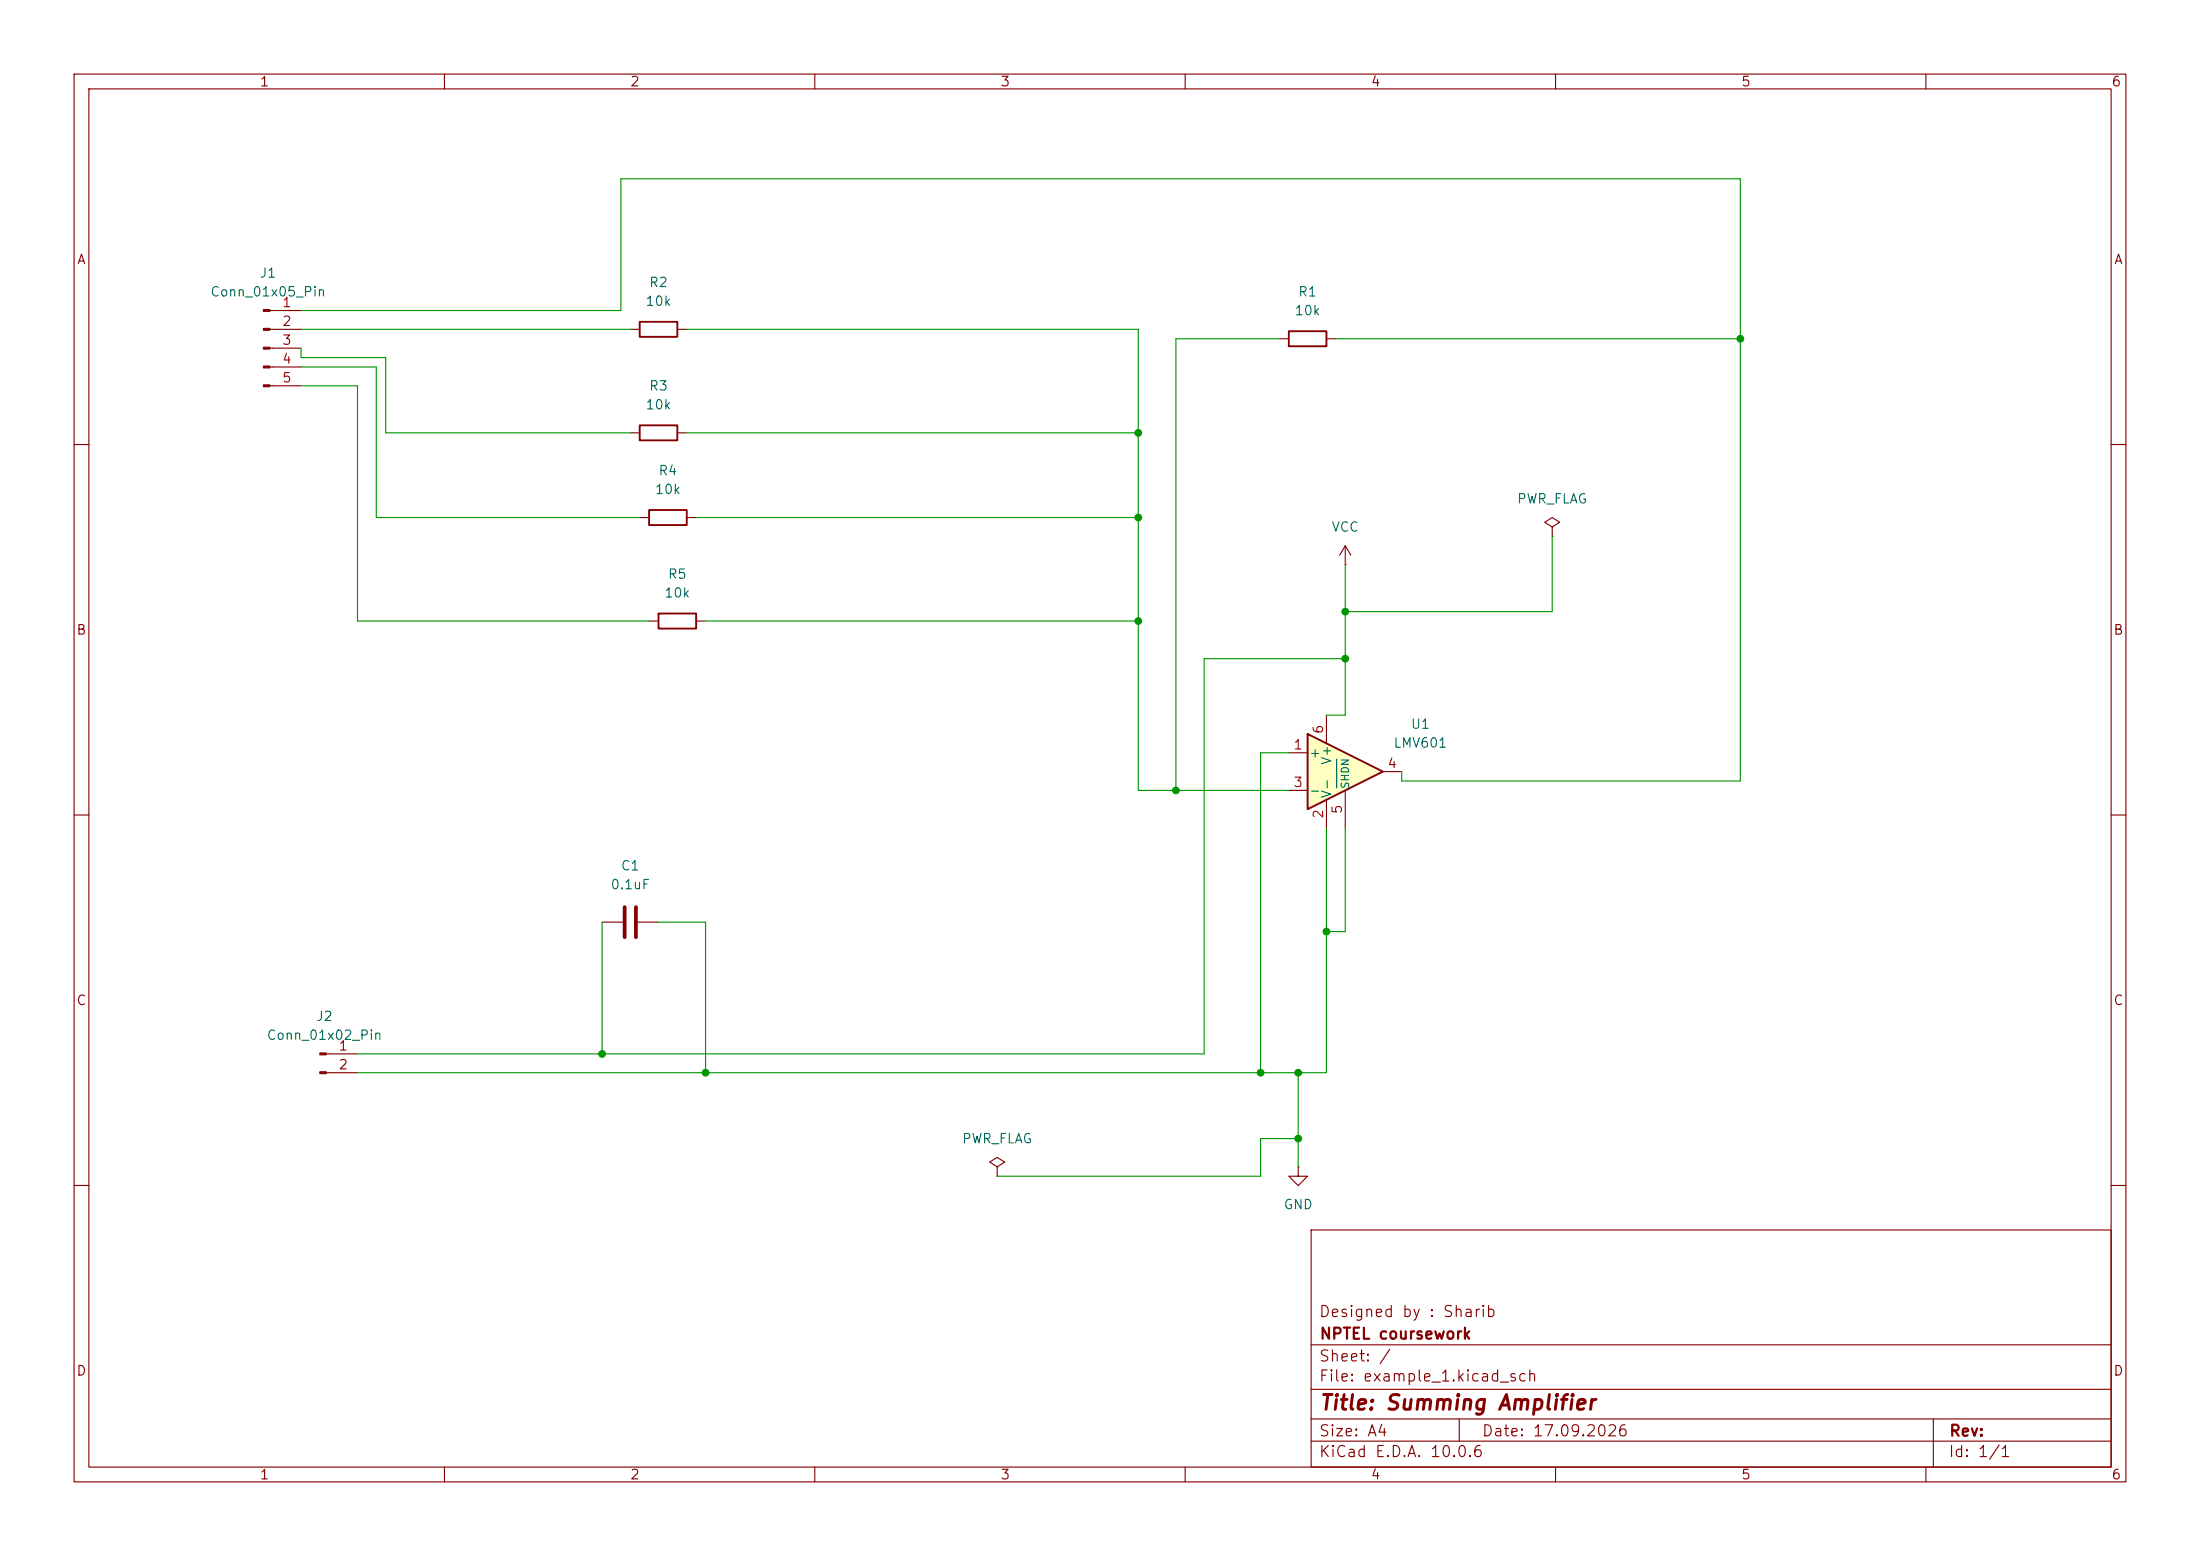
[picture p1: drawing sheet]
(kicad_sch
 (version 20260306)
 (generator "eeschema")
 (generator_version "10.0")
 (paper "A4")
 (title_block
  (title "Summing Amplifier")
  (date "17.09.2026")
  (company "NPTEL coursework")
  (comment 1 "Designed by : Sharib"))
 (lib_symbols
  (symbol "Amplifier_Operational:LMV601"
   (pin_names
    (offset 0.127)) (exclude_from_sim no) (in_bom yes) (on_board yes)
   (in_pos_files yes)
   (duplicate_pin_numbers_are_jumpers no)
   (property "Reference" "U" (at 3.81 3.81 0) (show_name no) (do_not_autoplace no) (effects (font (size 1.27 1.27)) (justify left)))
   (property "Value" "LMV601" (at 3.81 -3.81 0) (show_name no) (do_not_autoplace no) (effects (font (size 1.27 1.27)) (justify left)))
   (property "Footprint" "Package_TO_SOT_SMD:SOT-363_SC-70-6" (at 0 0 0) (show_name no) (do_not_autoplace no) (hide yes) (effects (font (size 1.27 1.27)) (justify left)))
   (property "Datasheet" "http://www.ti.com/lit/ds/symlink/lmv601.pdf" (at 0 -8.89 0) (show_name no) (do_not_autoplace no) (hide yes) (effects (font (size 1.27 1.27)) (justify left)))
   (property "Description" "1MHz, Low-Power, General-Purpose, 2.7V Operational Amplifiers, SC-70-6" (at 0 0 0) (show_name no) (do_not_autoplace no) (hide yes) (effects (font (size 1.27 1.27))))
   (symbol "LMV601_0_1"
    (polyline (pts (xy -5.08 5.08) (xy 5.08 0) (xy -5.08 -5.08) (xy -5.08 5.08)) (stroke (width 0.254) (type default)) (fill (type background))))
   (symbol "LMV601_1_1"
    (pin input line (at -7.62 2.54 0) (length 2.54) (name "+" (effects (font (size 1.27 1.27)))) (number "1" (effects (font (size 1.27 1.27)))))
    (pin power_in line (at -2.54 -7.62 90) (length 3.81) (name "V-" (effects (font (size 1.27 1.27)))) (number "2" (effects (font (size 1.27 1.27)))))
    (pin input line (at -7.62 -2.54 0) (length 2.54) (name "-" (effects (font (size 1.27 1.27)))) (number "3" (effects (font (size 1.27 1.27)))))
    (pin output line (at 7.62 0 180) (length 2.54) (name "" (effects (font (size 1.27 1.27)))) (number "4" (effects (font (size 1.27 1.27)))))
    (pin input line (at 0 -7.62 90) (length 5.08) (name "~{SHDN}" (effects (font (size 1.016 1.016)))) (number "5" (effects (font (size 1.27 1.27)))))
    (pin power_in line (at -2.54 7.62 270) (length 3.81) (name "V+" (effects (font (size 1.27 1.27)))) (number "6" (effects (font (size 1.27 1.27))))))
   (embedded_fonts no))
  (symbol "Connector:Conn_01x02_Pin"
   (pin_names
    (offset 1.016) (hide yes)) (exclude_from_sim no) (in_bom yes) (on_board yes)
   (in_pos_files yes)
   (duplicate_pin_numbers_are_jumpers no)
   (property "Reference" "J" (at 0 2.54 0) (show_name no) (do_not_autoplace no) (effects (font (size 1.27 1.27))))
   (property "Value" "Conn_01x02_Pin" (at 0 -5.08 0) (show_name no) (do_not_autoplace no) (effects (font (size 1.27 1.27))))
   (property "Footprint" "" (at 0 0 0) (show_name no) (do_not_autoplace no) (hide yes) (effects (font (size 1.27 1.27))))
   (property "Datasheet" "" (at 0 0 0) (show_name no) (do_not_autoplace no) (hide yes) (effects (font (size 1.27 1.27))))
   (property "Description" "Generic connector, single row, 01x02, script generated" (at 0 0 0) (show_name no) (do_not_autoplace no) (hide yes) (effects (font (size 1.27 1.27))))
   (property "ki_locked" "" (at 0 0 0) (show_name no) (do_not_autoplace no) (effects (font (size 1.27 1.27))))
   (symbol "Conn_01x02_Pin_1_1"
    (rectangle (start 0.8636 0.127) (end 0 -0.127) (stroke (width 0.1524) (type default)) (fill (type outline)))
    (rectangle (start 0.8636 -2.413) (end 0 -2.667) (stroke (width 0.1524) (type default)) (fill (type outline)))
    (polyline (pts (xy 1.27 0) (xy 0.8636 0)) (stroke (width 0.1524) (type default)) (fill (type none)))
    (polyline (pts (xy 1.27 -2.54) (xy 0.8636 -2.54)) (stroke (width 0.1524) (type default)) (fill (type none)))
    (pin passive line (at 5.08 0 180) (length 3.81) (name "Pin_1" (effects (font (size 1.27 1.27)))) (number "1" (effects (font (size 1.27 1.27)))))
    (pin passive line (at 5.08 -2.54 180) (length 3.81) (name "Pin_2" (effects (font (size 1.27 1.27)))) (number "2" (effects (font (size 1.27 1.27))))))
   (embedded_fonts no))
  (symbol "Connector:Conn_01x05_Pin"
   (pin_names
    (offset 1.016) (hide yes)) (exclude_from_sim no) (in_bom yes) (on_board yes)
   (in_pos_files yes)
   (duplicate_pin_numbers_are_jumpers no)
   (property "Reference" "J" (at 0 7.62 0) (show_name no) (do_not_autoplace no) (effects (font (size 1.27 1.27))))
   (property "Value" "Conn_01x05_Pin" (at 0 -7.62 0) (show_name no) (do_not_autoplace no) (effects (font (size 1.27 1.27))))
   (property "Footprint" "" (at 0 0 0) (show_name no) (do_not_autoplace no) (hide yes) (effects (font (size 1.27 1.27))))
   (property "Datasheet" "" (at 0 0 0) (show_name no) (do_not_autoplace no) (hide yes) (effects (font (size 1.27 1.27))))
   (property "Description" "Generic connector, single row, 01x05, script generated" (at 0 0 0) (show_name no) (do_not_autoplace no) (hide yes) (effects (font (size 1.27 1.27))))
   (property "ki_locked" "" (at 0 0 0) (show_name no) (do_not_autoplace no) (effects (font (size 1.27 1.27))))
   (symbol "Conn_01x05_Pin_1_1"
    (rectangle (start 0.8636 5.207) (end 0 4.953) (stroke (width 0.1524) (type default)) (fill (type outline)))
    (rectangle (start 0.8636 2.667) (end 0 2.413) (stroke (width 0.1524) (type default)) (fill (type outline)))
    (rectangle (start 0.8636 0.127) (end 0 -0.127) (stroke (width 0.1524) (type default)) (fill (type outline)))
    (rectangle (start 0.8636 -2.413) (end 0 -2.667) (stroke (width 0.1524) (type default)) (fill (type outline)))
    (rectangle (start 0.8636 -4.953) (end 0 -5.207) (stroke (width 0.1524) (type default)) (fill (type outline)))
    (polyline (pts (xy 1.27 5.08) (xy 0.8636 5.08)) (stroke (width 0.1524) (type default)) (fill (type none)))
    (polyline (pts (xy 1.27 2.54) (xy 0.8636 2.54)) (stroke (width 0.1524) (type default)) (fill (type none)))
    (polyline (pts (xy 1.27 0) (xy 0.8636 0)) (stroke (width 0.1524) (type default)) (fill (type none)))
    (polyline (pts (xy 1.27 -2.54) (xy 0.8636 -2.54)) (stroke (width 0.1524) (type default)) (fill (type none)))
    (polyline (pts (xy 1.27 -5.08) (xy 0.8636 -5.08)) (stroke (width 0.1524) (type default)) (fill (type none)))
    (pin passive line (at 5.08 5.08 180) (length 3.81) (name "Pin_1" (effects (font (size 1.27 1.27)))) (number "1" (effects (font (size 1.27 1.27)))))
    (pin passive line (at 5.08 2.54 180) (length 3.81) (name "Pin_2" (effects (font (size 1.27 1.27)))) (number "2" (effects (font (size 1.27 1.27)))))
    (pin passive line (at 5.08 0 180) (length 3.81) (name "Pin_3" (effects (font (size 1.27 1.27)))) (number "3" (effects (font (size 1.27 1.27)))))
    (pin passive line (at 5.08 -2.54 180) (length 3.81) (name "Pin_4" (effects (font (size 1.27 1.27)))) (number "4" (effects (font (size 1.27 1.27)))))
    (pin passive line (at 5.08 -5.08 180) (length 3.81) (name "Pin_5" (effects (font (size 1.27 1.27)))) (number "5" (effects (font (size 1.27 1.27))))))
   (embedded_fonts no))
  (symbol "Device:C"
   (pin_numbers (hide yes))
   (pin_names
    (offset 0.254)) (exclude_from_sim no) (in_bom yes) (on_board yes)
   (in_pos_files yes)
   (duplicate_pin_numbers_are_jumpers no)
   (property "Reference" "C" (at 0.635 2.54 0) (show_name no) (do_not_autoplace no) (effects (font (size 1.27 1.27)) (justify left)))
   (property "Value" "C" (at 0.635 -2.54 0) (show_name no) (do_not_autoplace no) (effects (font (size 1.27 1.27)) (justify left)))
   (property "Footprint" "" (at 0.9652 -3.81 0) (show_name no) (do_not_autoplace no) (hide yes) (effects (font (size 1.27 1.27))))
   (property "Datasheet" "" (at 0 0 0) (show_name no) (do_not_autoplace no) (hide yes) (effects (font (size 1.27 1.27))))
   (property "Description" "Unpolarized capacitor" (at 0 0 0) (show_name no) (do_not_autoplace no) (hide yes) (effects (font (size 1.27 1.27))))
   (symbol "C_0_1"
    (polyline (pts (xy -2.032 0.762) (xy 2.032 0.762)) (stroke (width 0.508) (type default)) (fill (type none)))
    (polyline (pts (xy -2.032 -0.762) (xy 2.032 -0.762)) (stroke (width 0.508) (type default)) (fill (type none))))
   (symbol "C_1_1"
    (pin passive line (at 0 3.81 270) (length 2.794) (name "" (effects (font (size 1.27 1.27)))) (number "1" (effects (font (size 1.27 1.27)))))
    (pin passive line (at 0 -3.81 90) (length 2.794) (name "" (effects (font (size 1.27 1.27)))) (number "2" (effects (font (size 1.27 1.27))))))
   (embedded_fonts no))
  (symbol "Device:R"
   (pin_numbers (hide yes))
   (pin_names
    (offset 0)) (exclude_from_sim no) (in_bom yes) (on_board yes)
   (in_pos_files yes)
   (duplicate_pin_numbers_are_jumpers no)
   (property "Reference" "R" (at 2.032 0 90) (show_name no) (do_not_autoplace no) (effects (font (size 1.27 1.27))))
   (property "Value" "R" (at 0 0 90) (show_name no) (do_not_autoplace no) (effects (font (size 1.27 1.27))))
   (property "Footprint" "" (at -1.778 0 90) (show_name no) (do_not_autoplace no) (hide yes) (effects (font (size 1.27 1.27))))
   (property "Datasheet" "" (at 0 0 0) (show_name no) (do_not_autoplace no) (hide yes) (effects (font (size 1.27 1.27))))
   (property "Description" "Resistor" (at 0 0 0) (show_name no) (do_not_autoplace no) (hide yes) (effects (font (size 1.27 1.27))))
   (symbol "R_0_1"
    (rectangle (start -1.016 -2.54) (end 1.016 2.54) (stroke (width 0.254) (type default)) (fill (type none))))
   (symbol "R_1_1"
    (pin passive line (at 0 3.81 270) (length 1.27) (name "" (effects (font (size 1.27 1.27)))) (number "1" (effects (font (size 1.27 1.27)))))
    (pin passive line (at 0 -3.81 90) (length 1.27) (name "" (effects (font (size 1.27 1.27)))) (number "2" (effects (font (size 1.27 1.27))))))
   (embedded_fonts no))
  (symbol "power:GND"
   (power global)
   (pin_numbers (hide yes))
   (pin_names
    (offset 0) (hide yes)) (exclude_from_sim no) (in_bom yes) (on_board yes)
   (in_pos_files yes)
   (duplicate_pin_numbers_are_jumpers no)
   (property "Reference" "#PWR" (at 0 -6.35 0) (show_name no) (do_not_autoplace no) (hide yes) (effects (font (size 1.27 1.27))))
   (property "Value" "GND" (at 0 -3.81 0) (show_name no) (do_not_autoplace no) (effects (font (size 1.27 1.27))))
   (property "Footprint" "" (at 0 0 0) (show_name no) (do_not_autoplace no) (hide yes) (effects (font (size 1.27 1.27))))
   (property "Datasheet" "" (at 0 0 0) (show_name no) (do_not_autoplace no) (hide yes) (effects (font (size 1.27 1.27))))
   (property "Description" "Power symbol creates a global label with name \"GND\" , ground" (at 0 0 0) (show_name no) (do_not_autoplace no) (hide yes) (effects (font (size 1.27 1.27))))
   (symbol "GND_0_1"
    (polyline (pts (xy 0 0) (xy 0 -1.27) (xy 1.27 -1.27) (xy 0 -2.54) (xy -1.27 -1.27) (xy 0 -1.27)) (stroke (width 0) (type default)) (fill (type none))))
   (symbol "GND_1_1"
    (pin power_in line (at 0 0 270) (length 0) (name "" (effects (font (size 1.27 1.27)))) (number "1" (effects (font (size 1.27 1.27))))))
   (embedded_fonts no))
  (symbol "power:PWR_FLAG"
   (power global)
   (pin_numbers (hide yes))
   (pin_names
    (offset 0) (hide yes)) (exclude_from_sim no) (in_bom yes) (on_board yes)
   (in_pos_files yes)
   (duplicate_pin_numbers_are_jumpers no)
   (property "Reference" "#FLG" (at 0 1.905 0) (show_name no) (do_not_autoplace no) (hide yes) (effects (font (size 1.27 1.27))))
   (property "Value" "PWR_FLAG" (at 0 3.81 0) (show_name no) (do_not_autoplace no) (effects (font (size 1.27 1.27))))
   (property "Footprint" "" (at 0 0 0) (show_name no) (do_not_autoplace no) (hide yes) (effects (font (size 1.27 1.27))))
   (property "Datasheet" "" (at 0 0 0) (show_name no) (do_not_autoplace no) (hide yes) (effects (font (size 1.27 1.27))))
   (property "Description" "Special symbol for telling ERC where power comes from" (at 0 0 0) (show_name no) (do_not_autoplace no) (hide yes) (effects (font (size 1.27 1.27))))
   (symbol "PWR_FLAG_0_0"
    (pin power_out line (at 0 0 90) (length 0) (name "" (effects (font (size 1.27 1.27)))) (number "1" (effects (font (size 1.27 1.27))))))
   (symbol "PWR_FLAG_0_1"
    (polyline (pts (xy 0 0) (xy 0 1.27) (xy -1.016 1.905) (xy 0 2.54) (xy 1.016 1.905) (xy 0 1.27)) (stroke (width 0) (type default)) (fill (type none))))
   (embedded_fonts no))
  (symbol "power:VCC"
   (power global)
   (pin_numbers (hide yes))
   (pin_names
    (offset 0) (hide yes)) (exclude_from_sim no) (in_bom yes) (on_board yes)
   (in_pos_files yes)
   (duplicate_pin_numbers_are_jumpers no)
   (property "Reference" "#PWR" (at 0 -3.81 0) (show_name no) (do_not_autoplace no) (hide yes) (effects (font (size 1.27 1.27))))
   (property "Value" "VCC" (at 0 3.556 0) (show_name no) (do_not_autoplace no) (effects (font (size 1.27 1.27))))
   (property "Footprint" "" (at 0 0 0) (show_name no) (do_not_autoplace no) (hide yes) (effects (font (size 1.27 1.27))))
   (property "Datasheet" "" (at 0 0 0) (show_name no) (do_not_autoplace no) (hide yes) (effects (font (size 1.27 1.27))))
   (property "Description" "Power symbol creates a global label with name \"VCC\"" (at 0 0 0) (show_name no) (do_not_autoplace no) (hide yes) (effects (font (size 1.27 1.27))))
   (symbol "VCC_0_1"
    (polyline (pts (xy -0.762 1.27) (xy 0 2.54)) (stroke (width 0) (type default)) (fill (type none)))
    (polyline (pts (xy 0 2.54) (xy 0.762 1.27)) (stroke (width 0) (type default)) (fill (type none)))
    (polyline (pts (xy 0 0) (xy 0 2.54)) (stroke (width 0) (type default)) (fill (type none))))
   (symbol "VCC_1_1"
    (pin power_in line (at 0 0 90) (length 0) (name "" (effects (font (size 1.27 1.27)))) (number "1" (effects (font (size 1.27 1.27))))))
   (embedded_fonts no)))
 (junction
  (at 181.61 82.55)
  (diameter 0)
  (color 0 0 0 0))
 (junction
  (at 170.18 144.78)
  (diameter 0)
  (color 0 0 0 0))
 (junction
  (at 95.25 144.78)
  (diameter 0)
  (color 0 0 0 0))
 (junction
  (at 153.67 58.42)
  (diameter 0)
  (color 0 0 0 0))
 (junction
  (at 81.28 142.24)
  (diameter 0)
  (color 0 0 0 0))
 (junction
  (at 158.75 106.68)
  (diameter 0)
  (color 0 0 0 0))
 (junction
  (at 179.07 125.73)
  (diameter 0)
  (color 0 0 0 0))
 (junction
  (at 234.95 45.72)
  (diameter 0)
  (color 0 0 0 0))
 (junction
  (at 175.26 153.67)
  (diameter 0)
  (color 0 0 0 0))
 (junction
  (at 153.67 83.82)
  (diameter 0)
  (color 0 0 0 0))
 (junction
  (at 153.67 69.85)
  (diameter 0)
  (color 0 0 0 0))
 (junction
  (at 181.61 88.9)
  (diameter 0)
  (color 0 0 0 0))
 (junction
  (at 175.26 144.78)
  (diameter 0)
  (color 0 0 0 0))
 (wire
  (pts (xy 95.25 83.82) (xy 153.67 83.82))
  (stroke (width 0) (type default)))
 (wire
  (pts (xy 40.64 48.26) (xy 40.64 46.99))
  (stroke (width 0) (type default)))
 (wire
  (pts (xy 48.26 52.07) (xy 48.26 83.82))
  (stroke (width 0) (type default)))
 (wire
  (pts (xy 50.8 49.53) (xy 50.8 69.85))
  (stroke (width 0) (type default)))
 (wire
  (pts (xy 158.75 45.72) (xy 158.75 106.68))
  (stroke (width 0) (type default)))
 (wire
  (pts (xy 52.07 48.26) (xy 40.64 48.26))
  (stroke (width 0) (type default)))
 (wire
  (pts (xy 170.18 153.67) (xy 175.26 153.67))
  (stroke (width 0) (type default)))
 (wire
  (pts (xy 153.67 83.82) (xy 153.67 106.68))
  (stroke (width 0) (type default)))
 (wire
  (pts (xy 170.18 144.78) (xy 175.26 144.78))
  (stroke (width 0) (type default)))
 (wire
  (pts (xy 179.07 125.73) (xy 179.07 144.78))
  (stroke (width 0) (type default)))
 (wire
  (pts (xy 92.71 58.42) (xy 153.67 58.42))
  (stroke (width 0) (type default)))
 (wire
  (pts (xy 153.67 58.42) (xy 153.67 69.85))
  (stroke (width 0) (type default)))
 (wire
  (pts (xy 181.61 82.55) (xy 181.61 88.9))
  (stroke (width 0) (type default)))
 (wire
  (pts (xy 83.82 41.91) (xy 83.82 24.13))
  (stroke (width 0) (type default)))
 (wire
  (pts (xy 95.25 144.78) (xy 170.18 144.78))
  (stroke (width 0) (type default)))
 (wire
  (pts (xy 95.25 124.46) (xy 95.25 144.78))
  (stroke (width 0) (type default)))
 (wire
  (pts (xy 234.95 45.72) (xy 234.95 105.41))
  (stroke (width 0) (type default)))
 (wire
  (pts (xy 234.95 24.13) (xy 234.95 45.72))
  (stroke (width 0) (type default)))
 (wire
  (pts (xy 179.07 111.76) (xy 179.07 125.73))
  (stroke (width 0) (type default)))
 (wire
  (pts (xy 85.09 58.42) (xy 52.07 58.42))
  (stroke (width 0) (type default)))
 (wire
  (pts (xy 81.28 142.24) (xy 162.56 142.24))
  (stroke (width 0) (type default)))
 (wire
  (pts (xy 50.8 69.85) (xy 86.36 69.85))
  (stroke (width 0) (type default)))
 (wire
  (pts (xy 172.72 45.72) (xy 158.75 45.72))
  (stroke (width 0) (type default)))
 (wire
  (pts (xy 170.18 153.67) (xy 170.18 158.75))
  (stroke (width 0) (type default)))
 (wire
  (pts (xy 173.99 101.6) (xy 170.18 101.6))
  (stroke (width 0) (type default)))
 (wire
  (pts (xy 48.26 142.24) (xy 81.28 142.24))
  (stroke (width 0) (type default)))
 (wire
  (pts (xy 181.61 76.2) (xy 181.61 82.55))
  (stroke (width 0) (type default)))
 (wire
  (pts (xy 153.67 69.85) (xy 153.67 83.82))
  (stroke (width 0) (type default)))
 (wire
  (pts (xy 181.61 88.9) (xy 181.61 96.52))
  (stroke (width 0) (type default)))
 (wire
  (pts (xy 181.61 82.55) (xy 209.55 82.55))
  (stroke (width 0) (type default)))
 (wire
  (pts (xy 93.98 69.85) (xy 153.67 69.85))
  (stroke (width 0) (type default)))
 (wire
  (pts (xy 162.56 88.9) (xy 181.61 88.9))
  (stroke (width 0) (type default)))
 (wire
  (pts (xy 180.34 45.72) (xy 234.95 45.72))
  (stroke (width 0) (type default)))
 (wire
  (pts (xy 162.56 142.24) (xy 162.56 88.9))
  (stroke (width 0) (type default)))
 (wire
  (pts (xy 48.26 83.82) (xy 87.63 83.82))
  (stroke (width 0) (type default)))
 (wire
  (pts (xy 83.82 24.13) (xy 234.95 24.13))
  (stroke (width 0) (type default)))
 (wire
  (pts (xy 40.64 52.07) (xy 48.26 52.07))
  (stroke (width 0) (type default)))
 (wire
  (pts (xy 134.62 158.75) (xy 170.18 158.75))
  (stroke (width 0) (type default)))
 (wire
  (pts (xy 181.61 125.73) (xy 179.07 125.73))
  (stroke (width 0) (type default)))
 (wire
  (pts (xy 40.64 41.91) (xy 83.82 41.91))
  (stroke (width 0) (type default)))
 (wire
  (pts (xy 181.61 111.76) (xy 181.61 125.73))
  (stroke (width 0) (type default)))
 (wire
  (pts (xy 48.26 144.78) (xy 95.25 144.78))
  (stroke (width 0) (type default)))
 (wire
  (pts (xy 181.61 96.52) (xy 179.07 96.52))
  (stroke (width 0) (type default)))
 (wire
  (pts (xy 92.71 44.45) (xy 153.67 44.45))
  (stroke (width 0) (type default)))
 (wire
  (pts (xy 234.95 105.41) (xy 189.23 105.41))
  (stroke (width 0) (type default)))
 (wire
  (pts (xy 175.26 153.67) (xy 175.26 157.48))
  (stroke (width 0) (type default)))
 (wire
  (pts (xy 175.26 144.78) (xy 175.26 153.67))
  (stroke (width 0) (type default)))
 (wire
  (pts (xy 40.64 44.45) (xy 85.09 44.45))
  (stroke (width 0) (type default)))
 (wire
  (pts (xy 158.75 106.68) (xy 153.67 106.68))
  (stroke (width 0) (type default)))
 (wire
  (pts (xy 52.07 48.26) (xy 52.07 58.42))
  (stroke (width 0) (type default)))
 (wire
  (pts (xy 153.67 44.45) (xy 153.67 58.42))
  (stroke (width 0) (type default)))
 (wire
  (pts (xy 209.55 82.55) (xy 209.55 72.39))
  (stroke (width 0) (type default)))
 (wire
  (pts (xy 189.23 104.14) (xy 189.23 105.41))
  (stroke (width 0) (type default)))
 (wire
  (pts (xy 40.64 49.53) (xy 50.8 49.53))
  (stroke (width 0) (type default)))
 (wire
  (pts (xy 170.18 101.6) (xy 170.18 144.78))
  (stroke (width 0) (type default)))
 (wire
  (pts (xy 81.28 124.46) (xy 81.28 142.24))
  (stroke (width 0) (type default)))
 (wire
  (pts (xy 175.26 144.78) (xy 179.07 144.78))
  (stroke (width 0) (type default)))
 (wire
  (pts (xy 173.99 106.68) (xy 158.75 106.68))
  (stroke (width 0) (type default)))
 (wire
  (pts (xy 88.9 124.46) (xy 95.25 124.46))
  (stroke (width 0) (type default)))
 (symbol
  (lib_id "power:GND")
  (at 175.26 157.48 0)
  (unit 1)
  (body_style 1)
  (exclude_from_sim no)
  (in_bom yes)
  (on_board yes)
  (in_pos_files yes)
  (dnp no)
  (fields_autoplaced yes)
  (property "Reference" "#PWR01" (at 175.26 163.83 0) (hide yes) (show_name no) (do_not_autoplace no) (effects (font (size 1.27 1.27))))
  (property "Value" "GND" (at 175.26 162.56 0) (show_name no) (do_not_autoplace no) (effects (font (size 1.27 1.27))))
  (property "Footprint" "" (at 175.26 157.48 0) (hide yes) (show_name no) (do_not_autoplace no) (effects (font (size 1.27 1.27))))
  (property "Datasheet" "" (at 175.26 157.48 0) (hide yes) (show_name no) (do_not_autoplace no) (effects (font (size 1.27 1.27))))
  (property "Description" "Power symbol creates a global label with name \"GND\" , ground" (at 175.26 157.48 0) (hide yes) (show_name no) (do_not_autoplace no) (effects (font (size 1.27 1.27))))
  (pin "1"))
 (symbol
  (lib_id "power:PWR_FLAG")
  (at 209.55 72.39 0)
  (unit 1)
  (body_style 1)
  (exclude_from_sim no)
  (in_bom yes)
  (on_board yes)
  (in_pos_files yes)
  (dnp no)
  (fields_autoplaced yes)
  (property "Reference" "#FLG01" (at 209.55 70.485 0) (hide yes) (show_name no) (do_not_autoplace no) (effects (font (size 1.27 1.27))))
  (property "Value" "PWR_FLAG" (at 209.55 67.31 0) (show_name no) (do_not_autoplace no) (effects (font (size 1.27 1.27))))
  (property "Footprint" "" (at 209.55 72.39 0) (hide yes) (show_name no) (do_not_autoplace no) (effects (font (size 1.27 1.27))))
  (property "Datasheet" "" (at 209.55 72.39 0) (hide yes) (show_name no) (do_not_autoplace no) (effects (font (size 1.27 1.27))))
  (property "Description" "Special symbol for telling ERC where power comes from" (at 209.55 72.39 0) (hide yes) (show_name no) (do_not_autoplace no) (effects (font (size 1.27 1.27))))
  (pin "1"))
 (symbol
  (lib_id "Device:R")
  (at 90.17 69.85 90)
  (unit 1)
  (body_style 1)
  (exclude_from_sim no)
  (in_bom yes)
  (on_board yes)
  (in_pos_files yes)
  (dnp no)
  (fields_autoplaced yes)
  (property "Reference" "R4" (at 90.17 63.5 90) (show_name no) (do_not_autoplace no) (effects (font (size 1.27 1.27))))
  (property "Value" "10k" (at 90.17 66.04 90) (show_name no) (do_not_autoplace no) (effects (font (size 1.27 1.27))))
  (property "Footprint" "Resistor_THT:R_Axial_DIN0207_L6.3mm_D2.5mm_P7.62mm_Horizontal" (at 90.17 71.628 90) (hide yes) (show_name no) (do_not_autoplace no) (effects (font (size 1.27 1.27))))
  (property "Datasheet" "" (at 90.17 69.85 0) (hide yes) (show_name no) (do_not_autoplace no) (effects (font (size 1.27 1.27))))
  (property "Description" "Resistor" (at 90.17 69.85 0) (hide yes) (show_name no) (do_not_autoplace no) (effects (font (size 1.27 1.27))))
  (pin "1")
  (pin "2"))
 (symbol
  (lib_id "Connector:Conn_01x02_Pin")
  (at 43.18 142.24 0)
  (unit 1)
  (body_style 1)
  (exclude_from_sim no)
  (in_bom yes)
  (on_board yes)
  (in_pos_files yes)
  (dnp no)
  (fields_autoplaced yes)
  (property "Reference" "J2" (at 43.815 137.16 0) (show_name no) (do_not_autoplace no) (effects (font (size 1.27 1.27))))
  (property "Value" "Conn_01x02_Pin" (at 43.815 139.7 0) (show_name no) (do_not_autoplace no) (effects (font (size 1.27 1.27))))
  (property "Footprint" "Connector_PinHeader_2.54mm:PinHeader_1x02_P2.54mm_Vertical" (at 43.18 142.24 0) (hide yes) (show_name no) (do_not_autoplace no) (effects (font (size 1.27 1.27))))
  (property "Datasheet" "" (at 43.18 142.24 0) (hide yes) (show_name no) (do_not_autoplace no) (effects (font (size 1.27 1.27))))
  (property "Description" "Generic connector, single row, 01x02, script generated" (at 43.18 142.24 0) (hide yes) (show_name no) (do_not_autoplace no) (effects (font (size 1.27 1.27))))
  (pin "2")
  (pin "1"))
 (symbol
  (lib_id "power:VCC")
  (at 181.61 76.2 0)
  (unit 1)
  (body_style 1)
  (exclude_from_sim no)
  (in_bom yes)
  (on_board yes)
  (in_pos_files yes)
  (dnp no)
  (fields_autoplaced yes)
  (property "Reference" "#PWR02" (at 181.61 80.01 0) (hide yes) (show_name no) (do_not_autoplace no) (effects (font (size 1.27 1.27))))
  (property "Value" "VCC" (at 181.61 71.12 0) (show_name no) (do_not_autoplace no) (effects (font (size 1.27 1.27))))
  (property "Footprint" "" (at 181.61 76.2 0) (hide yes) (show_name no) (do_not_autoplace no) (effects (font (size 1.27 1.27))))
  (property "Datasheet" "" (at 181.61 76.2 0) (hide yes) (show_name no) (do_not_autoplace no) (effects (font (size 1.27 1.27))))
  (property "Description" "Power symbol creates a global label with name \"VCC\"" (at 181.61 76.2 0) (hide yes) (show_name no) (do_not_autoplace no) (effects (font (size 1.27 1.27))))
  (pin "1"))
 (symbol
  (lib_id "Connector:Conn_01x05_Pin")
  (at 35.56 46.99 0)
  (unit 1)
  (body_style 1)
  (exclude_from_sim no)
  (in_bom yes)
  (on_board yes)
  (in_pos_files yes)
  (dnp no)
  (fields_autoplaced yes)
  (property "Reference" "J1" (at 36.195 36.83 0) (show_name no) (do_not_autoplace no) (effects (font (size 1.27 1.27))))
  (property "Value" "Conn_01x05_Pin" (at 36.195 39.37 0) (show_name no) (do_not_autoplace no) (effects (font (size 1.27 1.27))))
  (property "Footprint" "Connector_PinHeader_2.54mm:PinHeader_1x05_P2.54mm_Vertical" (at 35.56 46.99 0) (hide yes) (show_name no) (do_not_autoplace no) (effects (font (size 1.27 1.27))))
  (property "Datasheet" "" (at 35.56 46.99 0) (hide yes) (show_name no) (do_not_autoplace no) (effects (font (size 1.27 1.27))))
  (property "Description" "Generic connector, single row, 01x05, script generated" (at 35.56 46.99 0) (hide yes) (show_name no) (do_not_autoplace no) (effects (font (size 1.27 1.27))))
  (pin "5")
  (pin "2")
  (pin "4")
  (pin "1")
  (pin "3"))
 (symbol
  (lib_id "Device:R")
  (at 88.9 44.45 90)
  (unit 1)
  (body_style 1)
  (exclude_from_sim no)
  (in_bom yes)
  (on_board yes)
  (in_pos_files yes)
  (dnp no)
  (fields_autoplaced yes)
  (property "Reference" "R2" (at 88.9 38.1 90) (show_name no) (do_not_autoplace no) (effects (font (size 1.27 1.27))))
  (property "Value" "10k" (at 88.9 40.64 90) (show_name no) (do_not_autoplace no) (effects (font (size 1.27 1.27))))
  (property "Footprint" "Resistor_THT:R_Axial_DIN0207_L6.3mm_D2.5mm_P7.62mm_Horizontal" (at 88.9 46.228 90) (hide yes) (show_name no) (do_not_autoplace no) (effects (font (size 1.27 1.27))))
  (property "Datasheet" "" (at 88.9 44.45 0) (hide yes) (show_name no) (do_not_autoplace no) (effects (font (size 1.27 1.27))))
  (property "Description" "Resistor" (at 88.9 44.45 0) (hide yes) (show_name no) (do_not_autoplace no) (effects (font (size 1.27 1.27))))
  (pin "1")
  (pin "2"))
 (symbol
  (lib_id "Device:R")
  (at 88.9 58.42 90)
  (unit 1)
  (body_style 1)
  (exclude_from_sim no)
  (in_bom yes)
  (on_board yes)
  (in_pos_files yes)
  (dnp no)
  (fields_autoplaced yes)
  (property "Reference" "R3" (at 88.9 52.07 90) (show_name no) (do_not_autoplace no) (effects (font (size 1.27 1.27))))
  (property "Value" "10k" (at 88.9 54.61 90) (show_name no) (do_not_autoplace no) (effects (font (size 1.27 1.27))))
  (property "Footprint" "Resistor_THT:R_Axial_DIN0207_L6.3mm_D2.5mm_P7.62mm_Horizontal" (at 88.9 60.198 90) (hide yes) (show_name no) (do_not_autoplace no) (effects (font (size 1.27 1.27))))
  (property "Datasheet" "" (at 88.9 58.42 0) (hide yes) (show_name no) (do_not_autoplace no) (effects (font (size 1.27 1.27))))
  (property "Description" "Resistor" (at 88.9 58.42 0) (hide yes) (show_name no) (do_not_autoplace no) (effects (font (size 1.27 1.27))))
  (pin "1")
  (pin "2"))
 (symbol
  (lib_id "power:PWR_FLAG")
  (at 134.62 158.75 0)
  (unit 1)
  (body_style 1)
  (exclude_from_sim no)
  (in_bom yes)
  (on_board yes)
  (in_pos_files yes)
  (dnp no)
  (fields_autoplaced yes)
  (property "Reference" "#FLG02" (at 134.62 156.845 0) (hide yes) (show_name no) (do_not_autoplace no) (effects (font (size 1.27 1.27))))
  (property "Value" "PWR_FLAG" (at 134.62 153.67 0) (show_name no) (do_not_autoplace no) (effects (font (size 1.27 1.27))))
  (property "Footprint" "" (at 134.62 158.75 0) (hide yes) (show_name no) (do_not_autoplace no) (effects (font (size 1.27 1.27))))
  (property "Datasheet" "" (at 134.62 158.75 0) (hide yes) (show_name no) (do_not_autoplace no) (effects (font (size 1.27 1.27))))
  (property "Description" "Special symbol for telling ERC where power comes from" (at 134.62 158.75 0) (hide yes) (show_name no) (do_not_autoplace no) (effects (font (size 1.27 1.27))))
  (pin "1"))
 (symbol
  (lib_id "Amplifier_Operational:LMV601")
  (at 181.61 104.14 0)
  (unit 1)
  (body_style 1)
  (exclude_from_sim no)
  (in_bom yes)
  (on_board yes)
  (in_pos_files yes)
  (dnp no)
  (fields_autoplaced yes)
  (property "Reference" "U1" (at 191.77 97.7198 0) (show_name no) (do_not_autoplace no) (effects (font (size 1.27 1.27))))
  (property "Value" "LMV601" (at 191.77 100.2598 0) (show_name no) (do_not_autoplace no) (effects (font (size 1.27 1.27))))
  (property "Footprint" "Package_TO_SOT_SMD:SOT-363_SC-70-6" (at 181.61 104.14 0) (hide yes) (show_name no) (do_not_autoplace no) (effects (font (size 1.27 1.27)) (justify left)))
  (property "Datasheet" "http://www.ti.com/lit/ds/symlink/lmv601.pdf" (at 181.61 113.03 0) (hide yes) (show_name no) (do_not_autoplace no) (effects (font (size 1.27 1.27)) (justify left)))
  (property "Description" "1MHz, Low-Power, General-Purpose, 2.7V Operational Amplifiers, SC-70-6" (at 181.61 104.14 0) (hide yes) (show_name no) (do_not_autoplace no) (effects (font (size 1.27 1.27))))
  (pin "4")
  (pin "2")
  (pin "3")
  (pin "1")
  (pin "5")
  (pin "6"))
 (symbol
  (lib_id "Device:C")
  (at 85.09 124.46 90)
  (unit 1)
  (body_style 1)
  (exclude_from_sim no)
  (in_bom yes)
  (on_board yes)
  (in_pos_files yes)
  (dnp no)
  (fields_autoplaced yes)
  (property "Reference" "C1" (at 85.09 116.84 90) (show_name no) (do_not_autoplace no) (effects (font (size 1.27 1.27))))
  (property "Value" "0.1uF" (at 85.09 119.38 90) (show_name no) (do_not_autoplace no) (effects (font (size 1.27 1.27))))
  (property "Footprint" "Capacitor_THT:C_Disc_D5.1mm_W3.2mm_P5.00mm" (at 88.9 123.4948 0) (hide yes) (show_name no) (do_not_autoplace no) (effects (font (size 1.27 1.27))))
  (property "Datasheet" "" (at 85.09 124.46 0) (hide yes) (show_name no) (do_not_autoplace no) (effects (font (size 1.27 1.27))))
  (property "Description" "Unpolarized capacitor" (at 85.09 124.46 0) (hide yes) (show_name no) (do_not_autoplace no) (effects (font (size 1.27 1.27))))
  (pin "2")
  (pin "1"))
 (symbol
  (lib_id "Device:R")
  (at 91.44 83.82 90)
  (unit 1)
  (body_style 1)
  (exclude_from_sim no)
  (in_bom yes)
  (on_board yes)
  (in_pos_files yes)
  (dnp no)
  (fields_autoplaced yes)
  (property "Reference" "R5" (at 91.44 77.47 90) (show_name no) (do_not_autoplace no) (effects (font (size 1.27 1.27))))
  (property "Value" "10k" (at 91.44 80.01 90) (show_name no) (do_not_autoplace no) (effects (font (size 1.27 1.27))))
  (property "Footprint" "Resistor_THT:R_Axial_DIN0207_L6.3mm_D2.5mm_P7.62mm_Horizontal" (at 91.44 85.598 90) (hide yes) (show_name no) (do_not_autoplace no) (effects (font (size 1.27 1.27))))
  (property "Datasheet" "" (at 91.44 83.82 0) (hide yes) (show_name no) (do_not_autoplace no) (effects (font (size 1.27 1.27))))
  (property "Description" "Resistor" (at 91.44 83.82 0) (hide yes) (show_name no) (do_not_autoplace no) (effects (font (size 1.27 1.27))))
  (pin "2")
  (pin "1"))
 (symbol
  (lib_id "Device:R")
  (at 176.53 45.72 90)
  (unit 1)
  (body_style 1)
  (exclude_from_sim no)
  (in_bom yes)
  (on_board yes)
  (in_pos_files yes)
  (dnp no)
  (fields_autoplaced yes)
  (property "Reference" "R1" (at 176.53 39.37 90) (show_name no) (do_not_autoplace no) (effects (font (size 1.27 1.27))))
  (property "Value" "10k" (at 176.53 41.91 90) (show_name no) (do_not_autoplace no) (effects (font (size 1.27 1.27))))
  (property "Footprint" "Resistor_THT:R_Axial_DIN0207_L6.3mm_D2.5mm_P7.62mm_Horizontal" (at 176.53 47.498 90) (hide yes) (show_name no) (do_not_autoplace no) (effects (font (size 1.27 1.27))))
  (property "Datasheet" "" (at 176.53 45.72 0) (hide yes) (show_name no) (do_not_autoplace no) (effects (font (size 1.27 1.27))))
  (property "Description" "Resistor" (at 176.53 45.72 0) (hide yes) (show_name no) (do_not_autoplace no) (effects (font (size 1.27 1.27))))
  (pin "1")
  (pin "2"))
 (sheet_instances
  (path ""
   (page "1")))
 (embedded_fonts no))
